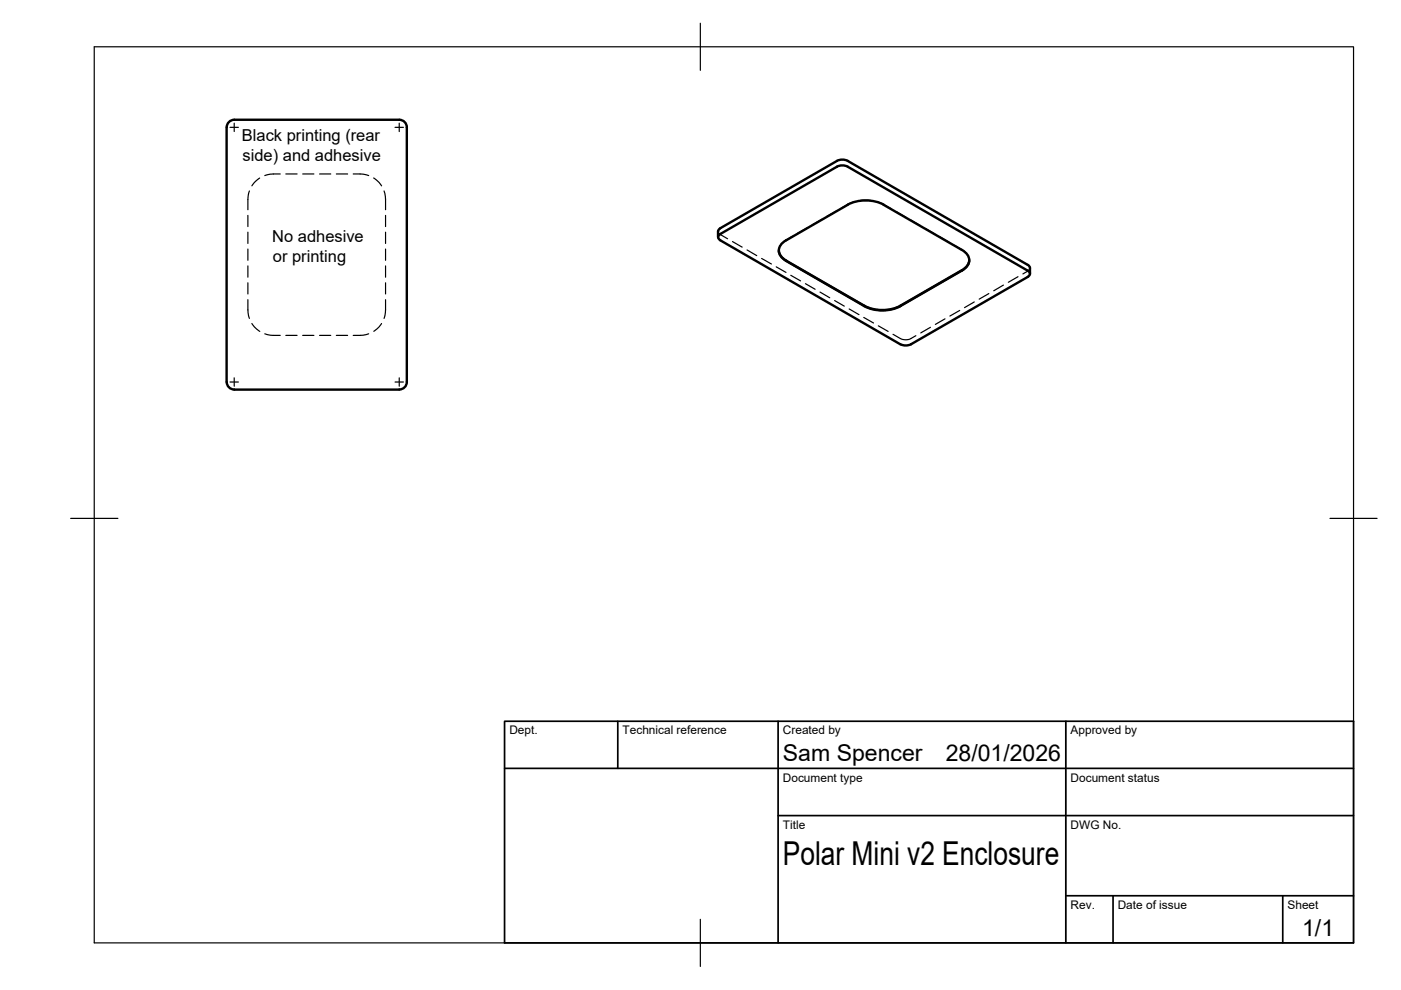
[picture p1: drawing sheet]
<svg xmlns="http://www.w3.org/2000/svg" width="297mm" height="210mm" viewBox="0 0 297 210" stroke-linecap="round" stroke-linejoin="round" font-family="sans-serif">
<!-- layer: Hidden -->
<g fill="none" stroke="#000" stroke-width=".25">
<path d="M55.1 37.8l-1.2 .9-.5 .7M59.4 36.9a7.3 7.3 0 0 0-3.3 .3M60.6 36.9h2.4M64.2 36.9h2.3M67.8 36.9h2.3M71.3 36.9h2.4M74.9 36.9a7.3 7.3 0 0 1 3.3 .3M79.2 37.7l1.2 1 .5 .7M52.6 45.7v2.3M52.6 49.2v2.4M52.6 52.8v2.4M52.6 56.4v2.4"/>
<path d="M52.6 60v2.3M52.9 40.5a9.3 9.3 0 0 0-.3 4M81.4 40.5a9.3 9.3 0 0 1 .3 4M81.7 45.7v2.3M81.7 49.2v2.4M81.7 52.8v2.4M81.7 56.4v2.4M81.7 60v2.3M152.2 49.1l.3 .5 1.8 1M155.3 51.2l2.1 1.2M158.4 53l2 1.2M161.5 54.8l2.1 1.2"/>
<path d="M164.6 56.6l2 1.2M165.1 53.1h.1M167.7 58.4l2 1.2M168.1 50.1l-2.2 1.3-.7 1-.1 .7M171.2 48.3l-2.1 1.2M174.2 46.5l-2 1.2M177.3 44.7l-2 1.2M181.2 42.7l-1 .4-1.8 1M182.4 42.5h2.3M185.9 42.7l1 .4 2 1.2M189.9 44.8l2.1 1.2M193.1 46.6l2 1.2"/>
<path d="M196.2 48.4l2 1.2M199.2 50.2l2.1 1.2M202.3 52a6.7 6.7 0 0 1 2.7 1.8l.4 .6 .1 .7M215.8 58.7l-2 1.2M218.4 56.8l-.3 .5-1.2 .8M52.6 63.5a9.3 9.3 0 0 0 .3 4M53.4 68.6l.5 .7 1.2 1M56.1 70.8a7.3 7.3 0 0 0 3.3 .3M60.6 71.1h2.4M64.2 71.1h2.3M67.8 71.1h2.3M71.3 71.1h2.4"/>
<path d="M78.2 70.8a7.3 7.3 0 0 1-3.3 .3M80.9 68.6l-.5 .7-1.2 .9M81.7 63.5a9.3 9.3 0 0 1-.3 4M170.8 60.1l2 1.2M173.9 61.9l2 1.2M177 63.7l2 1.2M180 65.5l2.1 1.2M183.1 67.3l2.1 1.2M186.2 69.1l2.1 1.2M189.3 70.9l1.6 .9a2.47 2.47 0 0 0 2.2 0l1.1-.6M197.3 69.4l-2.1 1.2M200.4 67.6l-2.1 1.2"/>
<path d="M203.5 65.8l-2.1 1.2M206.6 64l-2.1 1.2M209.7 62.2l-2.1 1.2M212.7 60.4l-2 1.3"/>
</g>
<!-- layer: Visible -->
<path d="M48 27v54M48.1 27a1.6 1.6 0 0 1 1.6-1.6h34.9a1.6 1.6 0 0 1 1.7 1.6v54a1.6 1.6 0 0 1-1.6 1.6h-35a1.64 1.64 0 0 1-1.6-1.6M177.5 34.1l-24.8 14.3-.4 .6M177.5 34.1a2.49 2.49 0 0 1 2.2 0M179.7 34.1l38.2 22.1 .4 .4 .1 1.5M152.2 49.1v1.2M165.1 53.1a2.73 2.73 0 0 0 1.6 2.2M166.7 55.3l16.6 9.5a8.4 8.4 0 0 0 7.6 0M205.5 55.1a2.73 2.73 0 0 1-1.6 2.2l-13 7.5M217.9 58.7a.69 .69 0 0 0 .5-.7 .69 .69 0 0 0-.5-.6l-38.2-22.1a2.47 2.47 0 0 0-2.2 0l-24.8 14.3a.69 .69 0 0 0-.4 .7 .69 .69 0 0 0 .4 .6l38.2 22.1M217.9 58.7l-24.7 14.3a2.49 2.49 0 0 1-2.3 0M190.9 64.9a8.4 8.4 0 0 1-7.6 0l-16.6-9.6a2.33 2.33 0 0 1-1.6-2.2 2.33 2.33 0 0 1 1.6-2.2l13-7.5a8.4 8.4 0 0 1 7.7 0l16.5 9.6a2.33 2.33 0 0 1 1.6 2.2 2.33 2.33 0 0 1-1.6 2.2l-13 7.5" fill="none" stroke="#000" stroke-width=".51"/>
<!-- layer: BORDER -->
<path d="M20 9.9h267v190h-267zM148.5 4.9v10M15 109.9h10M282 109.9h10M148.5 194.9v10" fill="none" stroke="#000" stroke-width=".25"/>
<!-- layer: TITLEBLOCK -->
<path d="M107 152.9h180v47h-180zM131 152.9v10M165 152.9v47M226 152.9v47M107 162.9h180M165 172.9h122M226 189.9h61M236 189.9v10M272 189.9v10" fill="none" stroke="#000" stroke-width=".36"/>
<!-- layer: Smart Centers -->
<path d="M48.8 27h1.7M49.7 26.1v1.8M83.8 27h1.7M84.6 26.1v1.8M48.8 81h1.7M49.7 80.1v1.8M83.8 81h1.7M84.6 80.1v1.8" fill="none" stroke="#000" stroke-width=".25"/>
<text font-size="7" x="166" y="183.4">Polar Mini v2 Enclosure</text>
<g font-size="4.9">
<text x="166" y="161.4">Sam Spencer</text>
<text x="200.5" y="161.4">28/01/2026</text>
<text x="276.1" y="198.6">1/1</text>
</g>
<g font-size="3.5">
<text x="51.3" y="29.8">Black printing (rear</text>
<text x="51.4" y="34.1">side) and adhesive</text>
<text x="57.7" y="51.3">No adhesive</text>
<text x="57.9" y="55.5">or printing</text>
</g>
<g font-size="2.5">
<text x="108" y="155.7">Dept.</text>
<text x="132" y="155.7">Technical reference</text>
<text x="166" y="155.7">Created by</text>
<text x="227" y="155.7">Approved by</text>
<text x="166" y="165.7">Document type</text>
<text x="227" y="165.7">Document status</text>
<text x="166" y="175.7">Title</text>
<text x="227" y="175.7">DWG No.</text>
<text x="227" y="192.7">Rev.</text>
<text x="237" y="192.7">Date of issue</text>
<text x="273" y="192.7">Sheet</text>
</g>
</svg>
